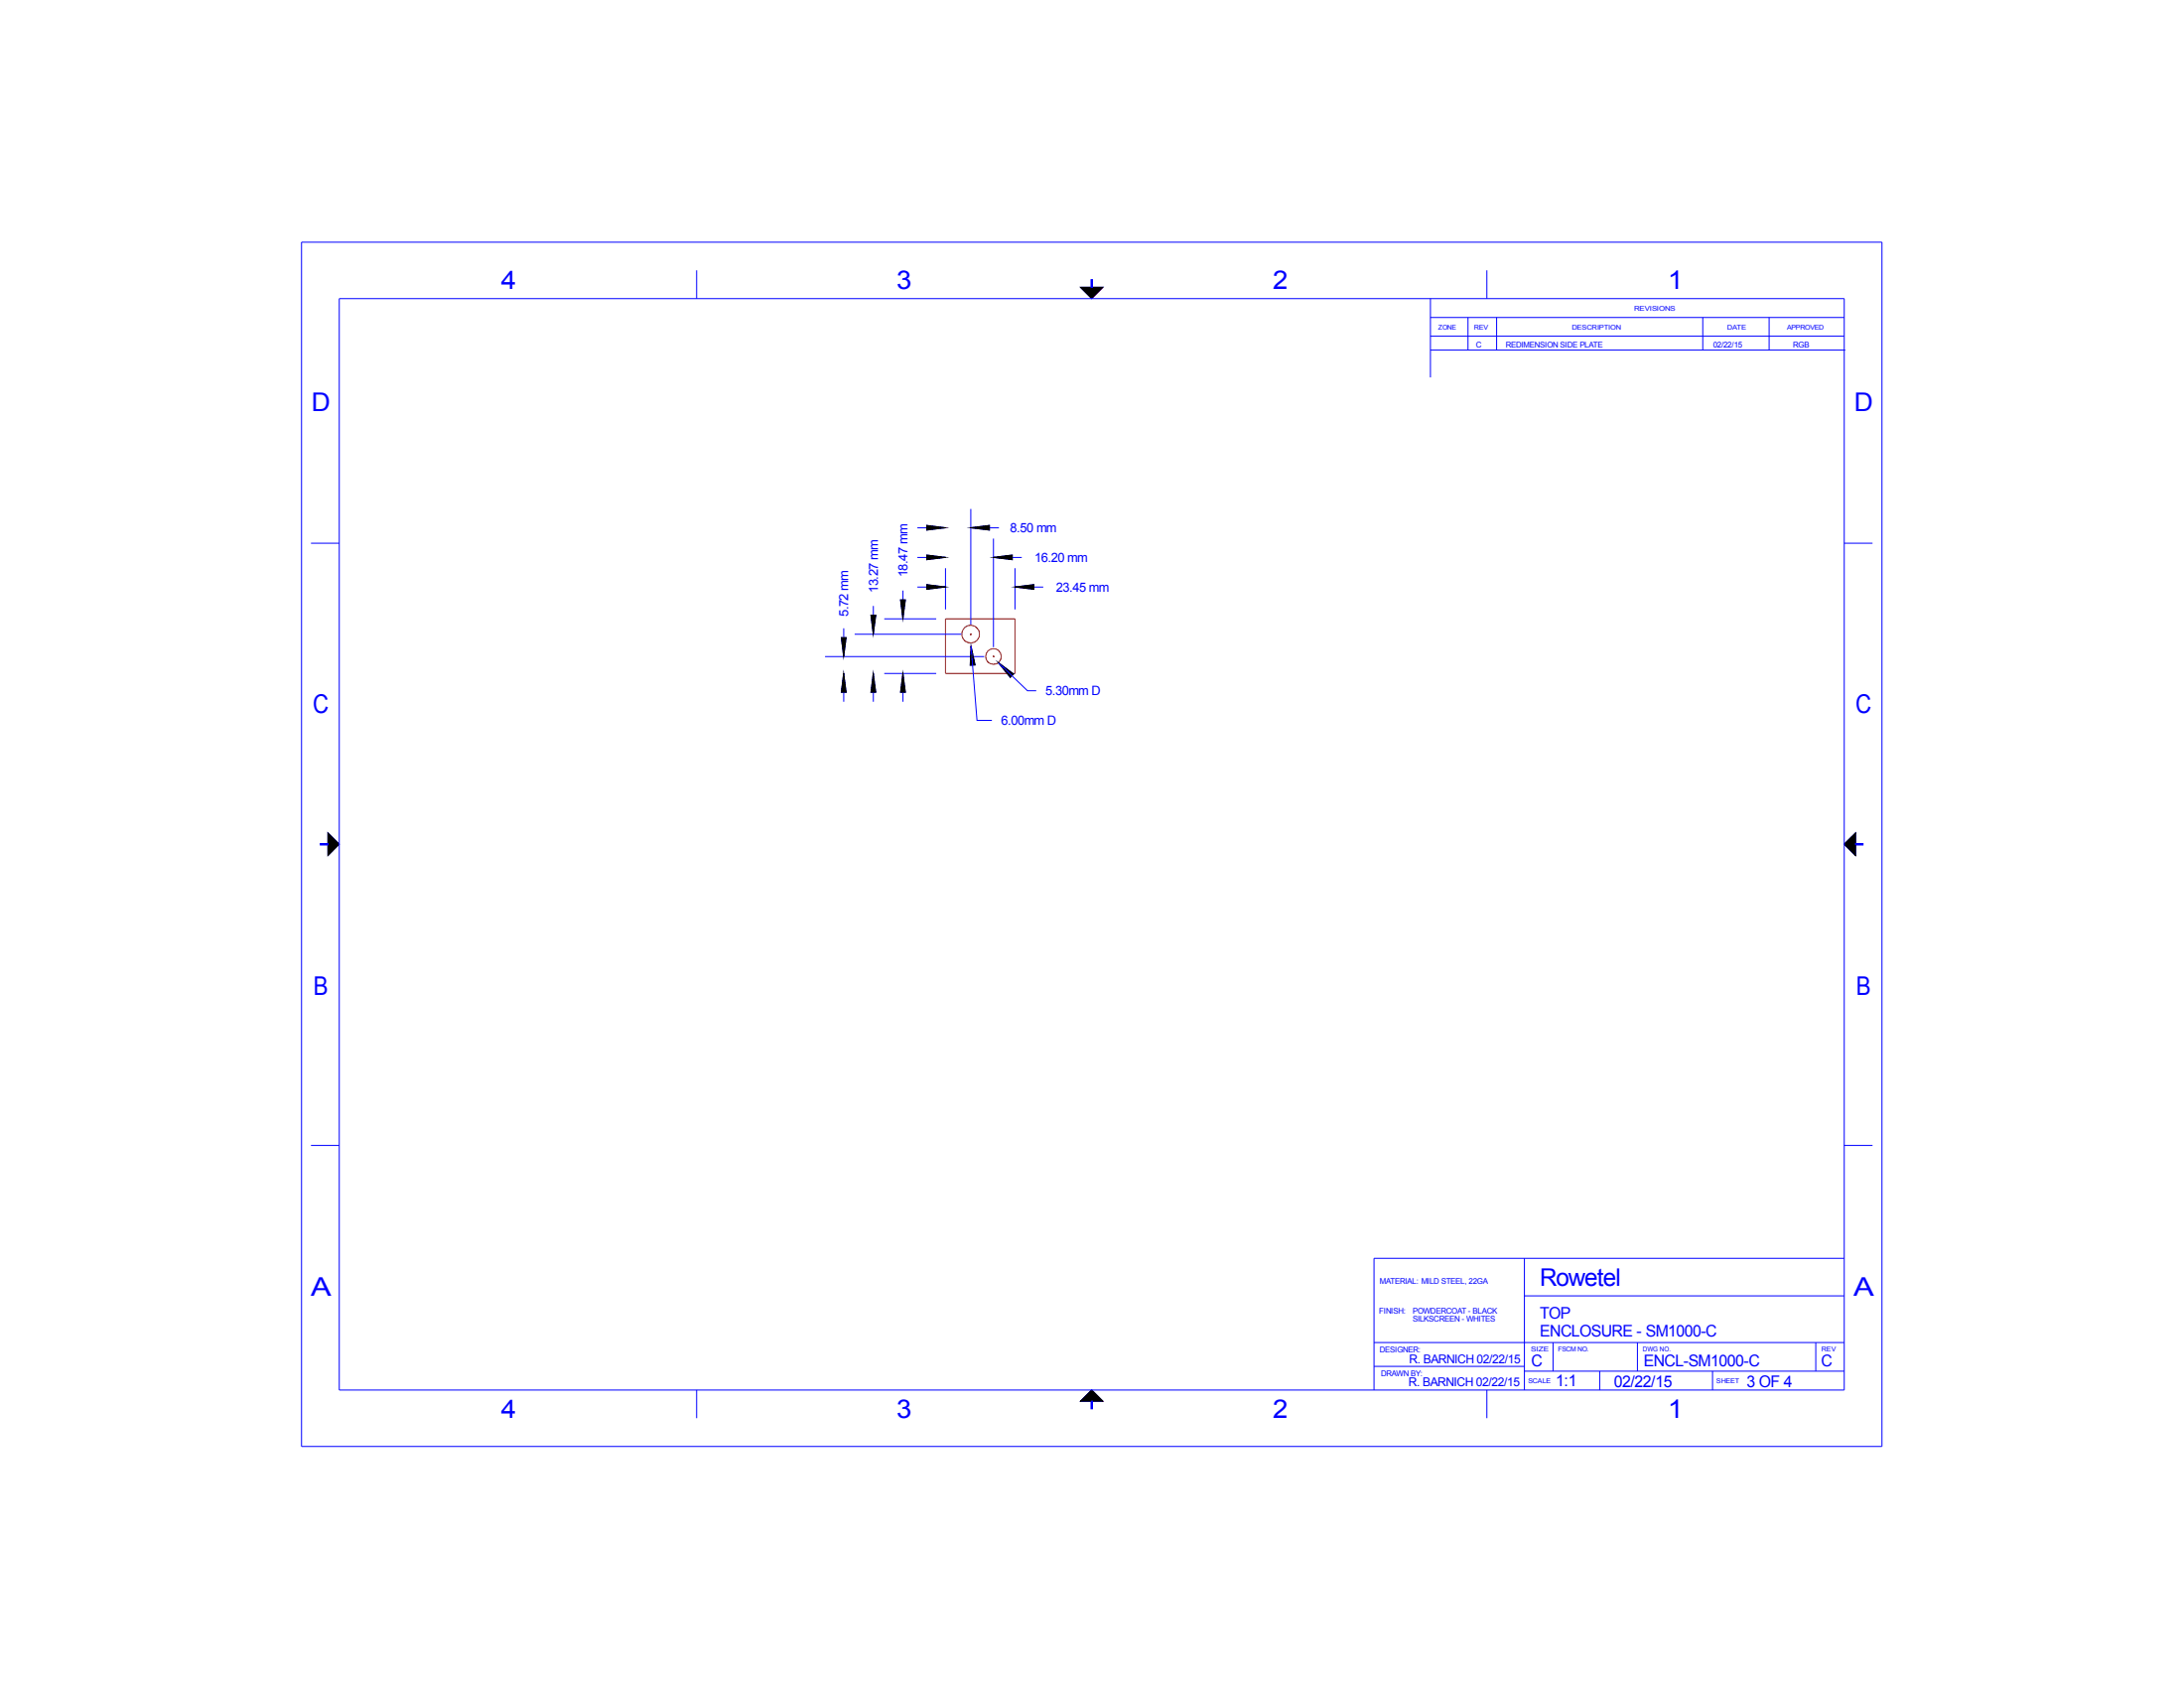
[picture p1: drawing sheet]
<svg xmlns="http://www.w3.org/2000/svg" width="559mm" height="432mm" viewBox="0 0 559 432" stroke-linecap="round" stroke-linejoin="round" font-family="sans-serif">
<g fill="none" stroke="#800000" stroke-width=".25">
<path d="M241.9 158.3h17.8v14h-17.8zM248.2 162.2h.4M248.4 162v.4M254 168h.4M254.2 167.8v.3"/>
<circle cx="248.3" cy="162.2" r="2.28"/>
<circle cx="254.2" cy="167.9" r="2.02"/>
</g>
<g fill="none" stroke="#00f" stroke-width=".25">
<path d="M77.2 62h404.3v308h-404.3zM86.8 76.4h385.1v279.2h-385.1zM178.2 69.2v7.2M276.4 73.5h5.8l-2.9 2.9zM366 76.4v20.1M380.4 69.2v7.2M366 86h105.9M366 81.2h105.9M366 89.6h106.1M375.6 81.2v8.4M382.9 81.2v8.4M435.7 81.2v8.4"/>
<path d="M452.6 81.2v8.4M79.6 139h7.2M234.7 135h7.2M237.1 134.4l4.8 .6-4.8 .6zM248.4 135l4.8-.6v1.2zM248.4 130.2v29.6M248.4 135h7.2M254.2 137.8v27.7M471.9 139h7.2M222.8 157.4h1.3l-.7 4.8zM223.5 155v7.2M226.3 158.3h13.2"/>
<path d="M230.4 153.5h1.2l-.6 4.8zM231 151.1v7.2M234.7 142.6h7.2M234.7 150.2h7.2M237.1 142l4.8 .6-4.8 .6zM237.1 149.6l4.8 .6-4.8 .5zM241.9 145.4v10.5M254.2 142.6l4.8-.6v1.2zM254.2 142.6h7.2M259.7 150.2l4.8-.6v1.1zM259.7 145.4v10.5M259.7 150.2h7.2"/>
<path d="M211.1 168h40.7M215.3 163.1h1.2l-.6 4.8zM215.9 172.3l.6 4.8h-1.2zM215.9 160.7v7.3M215.9 172.3v7.2M218.7 162.2h27.3M223.4 172.3l.7 4.8h-1.3zM223.5 172.3v7.2M226.3 172.3h13.2M231 172.3l.6 4.8h-1.2zM231 172.3v7.2M248.5 165.3l1 4.8-1.3 .1z"/>
<path d="M248.5 165.3l1.5 19h3.8M255.4 169.5l3.9 2.9-.8 .9zM255.4 169.5l7.5 7.2h2.2M83.9 213.1l2.9 2.8-2.9 3zM471.8 215.9l3-2.8v5.8zM79.6 293h7.2M471.9 293h7.2M390 321.9v33.7M390 331.5h81.9M471.9 321.9h-120.3v33.7M178.2 355.6v7.2M276.4 358.4l2.9-2.8 2.9 2.8z"/>
<path d="M351.6 343.4h120.3M351.6 349.5h38.4M380.4 355.6v7.2M390 350.8h81.9M397.4 343.4v7.4M409.3 350.8v4.8M419 343.4v7.4M438.2 350.8v4.8M464.6 343.4v7.4"/>
</g>
<g fill="#000" stroke="#000" stroke-width=".25">
<path d="M276.4 73.5h5.8l-2.9 2.9zM237.1 134.4l4.8 .6-4.8 .6zM248.4 135l4.8-.6v1.2zM222.8 157.4h1.3l-.7 4.8zM230.4 153.5h1.2l-.6 4.8zM237.1 142l4.8 .6-4.8 .6zM237.1 149.6l4.8 .6-4.8 .5zM254.2 142.6l4.8-.6v1.2zM259.7 150.2l4.8-.6v1.1zM215.3 163.1h1.2l-.6 4.8zM215.9 172.3l.6 4.8h-1.2zM223.4 172.3l.7 4.8h-1.3z"/>
<path d="M231 172.3l.6 4.8h-1.2zM248.5 165.3l1 4.8-1.3 .1zM255.4 169.5l3.9 2.9-.8 .9zM83.9 213.1l2.9 2.8-2.9 3zM471.8 215.9l3-2.8v5.8zM276.4 358.4l2.9-2.8 2.9 2.8z"/>
</g>
<g fill="#00f" stroke="#00f" stroke-width=".25">
<path d="M82 215.8h1.9v.4h-1.9z" fill-rule="evenodd"/>
<path d="M279.1 71.5h.4v2h-.4z" fill-rule="evenodd"/>
<path d="M474.8 215.8h1.9v.4h-1.9z" fill-rule="evenodd"/>
<path d="M279.1 358.4h.4v2h-.4z" fill-rule="evenodd"/>
</g>
<g font-size="6.6" fill="#00f">
<text x="128.3" y="74">4</text>
<text x="229.4" y="74">3</text>
<text x="325.6" y="74">2</text>
<text x="426.7" y="74">1</text>
<text x="79.7" y="105.2">D</text>
<text x="474.4" y="105.2">D</text>
<text x="80.1" y="182.3">C</text>
<text x="474.8" y="182.3">C</text>
<text x="80.2" y="254.5">B</text>
<text x="474.9" y="254.5">B</text>
<text x="79.5" y="331.5">A</text>
<text x="474.3" y="331.5">A</text>
<text x="128.3" y="362.8">4</text>
<text x="229.4" y="362.8">3</text>
<text x="325.6" y="362.8">2</text>
<text x="426.7" y="362.8">1</text>
</g>
<text font-size="6.2" fill="#00f" x="394" y="329.1">Rowetel</text>
<g font-size="4.1" fill="#00f">
<text x="394" y="337.2">TOP</text>
<text x="394" y="341.8">ENCLOSURE - SM1000-C</text>
<text x="391.8" y="349.4">C</text>
<text x="420.6" y="349.5">ENCL-SM1000-C</text>
<text x="466" y="349.5">C</text>
<text x="398.1" y="354.6">1:1</text>
<text x="413" y="354.8">02/22/15</text>
<text x="446.9" y="354.8">3 OF 4</text>
</g>
<g font-size="3.3" fill="#00f">
<text x="258.5" y="136.2">8.50 mm</text>
<text x="264.7" y="143.8">16.20 mm</text>
<text x="232.2" y="147.7" transform="rotate(-90 232.2 147.7)">18.47 mm</text>
<text x="224.7" y="151.6" transform="rotate(-90 224.7 151.6)">13.27 mm</text>
<text x="270.3" y="151.4">23.45 mm</text>
<text x="217.1" y="157.8" transform="rotate(-90 217.1 157.8)">5.72 mm</text>
<text x="267.5" y="177.9">5.30mm D</text>
<text x="256.2" y="185.5">6.00mm D</text>
</g>
<g font-size="3.1" fill="#00f">
<text x="360.6" y="348.8">R. BARNICH 02/22/15</text>
<text x="360.4" y="354.7">R. BARNICH 02/22/15</text>
</g>
<g font-size="2" fill="#00f">
<text x="377.7" y="88.9">C</text>
<text x="385.3" y="88.9">REDIMENSION SIDE PLATE</text>
<text x="438.4" y="88.9">02/22/15</text>
<text x="458.8" y="88.9">RGB</text>
<text x="353.1" y="328.3">MATERIAL: MILD STEEL, 22GA</text>
<text x="361.5" y="335.9">POWDERCOAT - BLACK</text>
<text x="352.9" y="336">FINISH:</text>
<text x="361.5" y="338.2">SILKSCREEN - WHITES</text>
<text x="353" y="345.8">DESIGNER:</text>
<text x="353.4" y="352.1">DRAWN BY:</text>
</g>
<g font-size="1.7" fill="#00f">
<text x="418.1" y="79.6">REVISIONS</text>
<text x="368" y="84.2">ZONE</text>
<text x="377.1" y="84.2">REV</text>
<text x="402.2" y="84.2">DESCRIPTION</text>
<text x="441.9" y="84.2">DATE</text>
<text x="457.2" y="84.2">APPROVED</text>
<text x="391.7" y="345.6">SIZE</text>
<text x="398.7" y="345.6">FSCM NO.</text>
<text x="420.3" y="345.6">DWG NO.</text>
<text x="466.1" y="345.6">REV</text>
<text x="391" y="353.8">SCALE</text>
<text x="439.1" y="353.8">SHEET</text>
</g>
</svg>
